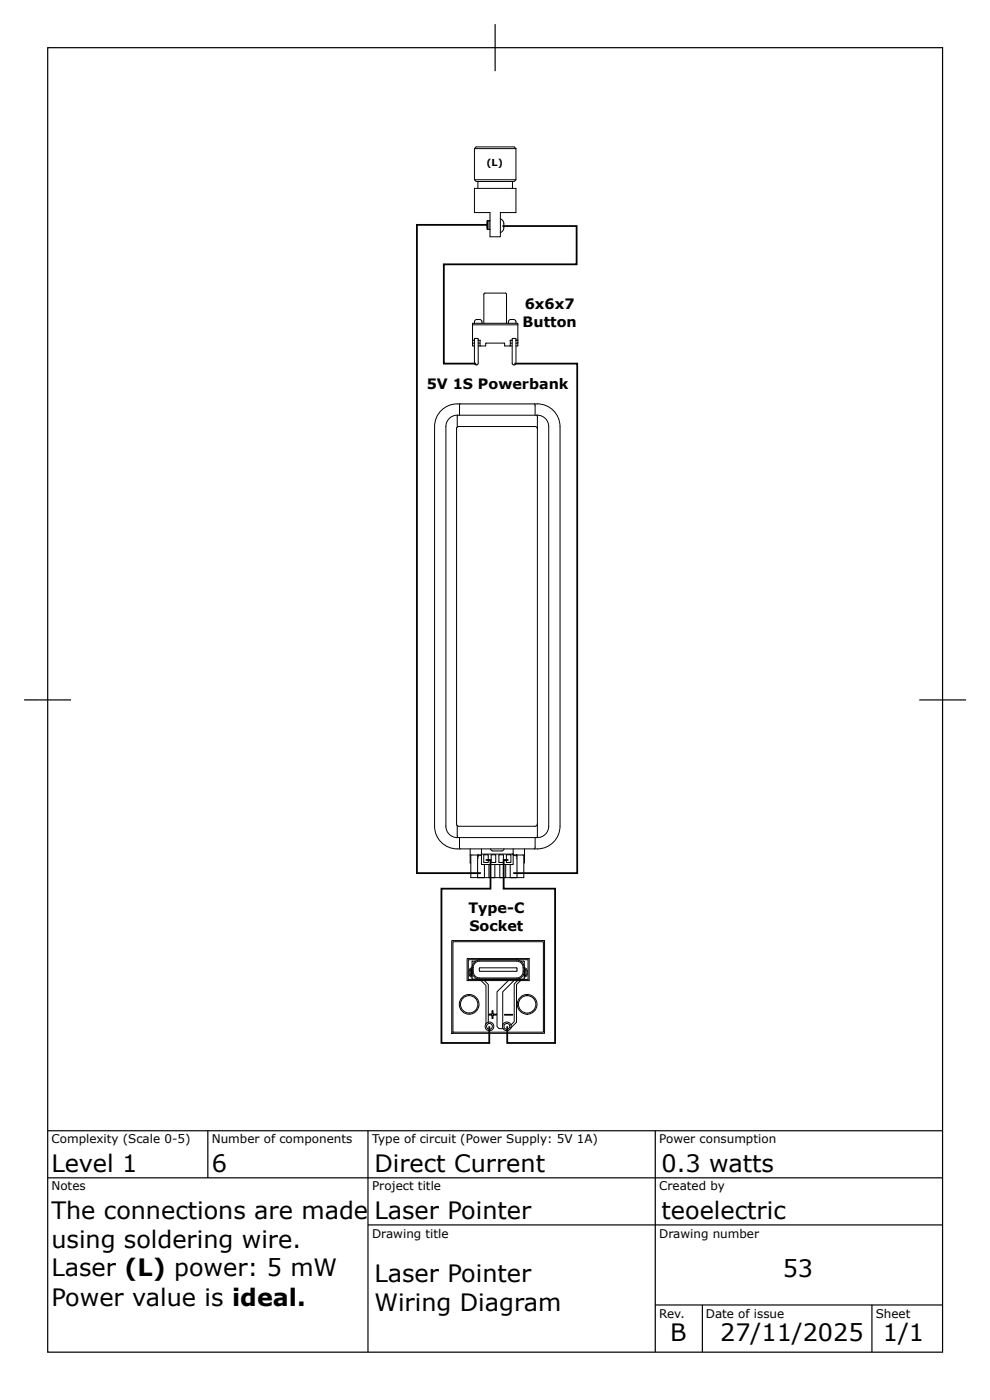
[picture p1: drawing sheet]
<svg xmlns="http://www.w3.org/2000/svg" width="210mm" height="297mm" viewBox="0 0 210 297" stroke-linecap="round" stroke-linejoin="round" font-family="sans-serif">
<g fill="none" stroke="#000" stroke-width=".25">
<path d="M10.1 10.1h190.1v277.1h-190.1zM105.1 5.1v10M5.1 148.7h10M205.1 148.7h-9.9M10.1 240.2h190.1M10.1 250.2h190.1M44.1 240.2v10M78.1 240.2v47M139.1 240.2v47M78.1 260.2h122.1M139.1 277.2h61.1M149.1 277.2v10"/>
<path d="M185.2 277.2v10"/>
</g>
<g fill="none" stroke="#000" stroke-width=".21">
<path d="M100.7 38.2l.4 .3h8.1l.4-.3M100.7 38.2h8.9M100.7 31.6h8.9M101.5 38.5v1.5M108.8 38.5v1.5M109.6 31.6l-.4-.4h-8.1l-.4 .4v6.6M109.6 31.6v6.6M100.7 40h8.9v5.1h-3.3v5.2h-2.2v-5.2h-3.4zM103.5 48.4h.1M103.5 47.9h.1M103.5 48v.4M103.5 47.2v.7"/>
<path d="M103.5 48.7h.6zM103.6 46.9h.5l-.6 .1v1.7M103.8 46.9v1.8M106.3 46.5a1.18 1.18 0 0 1 .7 1.1v.7a1.13 1.13 0 0 1-.7 1.1M100.3 69v-.3h9.7v.3M100.3 69h9.7M100.3 72.8l.4 .1M100.3 72.2l.4 .1v4.9l.4 .3 .3-.1 .1-.2v-4.9h.5M100.3 72.2v1.2l.4 .1M100.3 69v3.2M100.7 72.3v-.4h.8l.1 .4M100.7 68.7a.58 .58 0 0 1 .5-.8h.7a.58 .58 0 0 1 .4 .8"/>
<path d="M101.5 72.9h.4M101.9 72.3l.1 1.2M102.7 68.7v-6.2l.3-.2h4.5l.1 6.4M103.2 72.9h3.9l.1 .6h1.6M103.2 72.9l-.1 .6h-1.6M108 68.7a.58 .58 0 0 1 .4-.8h.7a.58 .58 0 0 1 .5 .8M108.4 72.3l-.1 1.2M108.4 72.9h.4M108.7 72.3l.1-.4h.8v.4M110 69v4.4l-.4 .1M110 72.8l-.4 .1M110 72.2l-.4 .1v4.9l-.4 .3-.3-.1-.1-.2v-4.9h-.5"/>
<path d="M96.9 91.1l.2-.4 .3-.1h16.2l.3 .1 .2 .4M97 91.1v84l.4 .4h16.2l.3-.1 .2-.4M97.2 88.2l-.1 2.5M97.7 85.8l-.1 2.4M113.5 85.8l.1 2.4M114 88.2l.1 .4v88.9l-.1 .4M114.1 88.2a2.41 2.41 0 0 1 2.4 2.4v84.9a2.42 2.42 0 0 1-2.4 2.4M114.1 85.8a4.8 4.8 0 0 1 4.8 4.8v84.9a4.8 4.8 0 0 1-4.8 4.8M114.1 88.2h-17a2.41 2.41 0 0 0-2.4 2.4v84.9a2.41 2.41 0 0 0 2.4 2.4h17M114.1 85.8h-17a4.8 4.8 0 0 0-4.8 4.8v84.9a4.8 4.8 0 0 0 4.8 4.8h17M97.1 175.4l.1 2.5M97.6 177.9l.1 2.4"/>
<path d="M113.6 177.9l-.1 2.4M95.9 199.8h19.7v19.7h-19.7zM99.8 181.6h2.4M99.8 180.3v3h.2M100 181.6v4.8h5.1v-2.8M101.4 181.6v4.8h.1M101.5 181.6h.7M101.5 181.6h.1M101.5 186.4h.1M101.6 181.6v.4M102.2 181.3h6.8M102.2 181.3l.1 2.3h6.6l.1-2.3"/>
<path d="M102.2 180.3v1M102.7 181.6h1v1.6h-1zM102.9 183.6v2.8h-1.3M103.8 183.6v2.8h3.6v-2.8M104.2 180.3l.2 .4h.2M104.4 181.5v1.7M104.4 181.6h.9l-.1 1.6h-.8M104.6 180.7h2M105.9 181.6h1v1.5h-1M105.9 181.6v1.5M106.1 183.6v2.8h2.2v-2.8M107 180.3v.2l-.4 .2"/>
<path d="M107.5 181.6h1v1.6h-1zM109 181.6h.7M109 181.6h2.4M109 180.3v1M109.6 181.6v.4M109.7 181.6h.1M109.8 181.6h.1M111.2 181.6v4.8h-2.9h1.5v-4.8M111.4 181.6v1.7h-.2M111.4 180.3v1.3M96.2 200h19.2v19.2h-19.2zM100.1 206.4l.1 .1"/>
<path d="M100.1 206.4l.1 .9M100.2 206.1v-.3h-.1l-.2 .4v.9l.3 .2M100.2 206.3v1.5l.2 .2h10.8l.1-.2v-1.5M100.2 206.1h.1M100.2 205.8l-.1 .6M100.2 207.3h.1M100.2 205.8h.1M100.2 205.6a.62 .62 0 0 0-.6 .6v.7a.62 .62 0 0 0 .6 .6M100.2 205.5a1.6 1.6 0 0 1 1.6-1.6h7.9a1.6 1.6 0 0 1 1.6 1.6M101 204.1l-.8 .2v2.1a1.6 1.6 0 0 0 1.6 1.6h7.9a1.6 1.6 0 0 0 1.6-1.6v-2.1l-.7-.2M101 204.4l.8-.3h7.9a1.6 1.6 0 0 1 1.4 2.3 1.35 1.35 0 0 1-1.4 1.3h-7.9a1.6 1.6 0 0 1-1.3-2.2l.1-.4zM101.8 205.6h7.9l.1 .6-.1 .1h-7.8l-.1-.1z"/>
<path d="M102.2 208.3h5.7M102.2 208.3l1 1v8.1M102.2 208.3h-3v-4.7h13.2v4.7h-4.5M102.9 208.3l.8 .8v8M103.7 217.1a.92 .92 0 0 1 1.2 .9 .92 .92 0 0 1-1.3 .9 .92 .92 0 0 1-.4-1.5M103.7 217.1l-.5 .3M104.5 214.7h.2v.7h.7v.2h-.7v.7h-.2v-.7h-.7v-.2h.7zM104.9 208h.1M104.9 208h-5.5v-4.2h12.7v4.2h-5.4M104.9 208h1.7M106.7 208h-.1M106.8 217.7v.8"/>
<path d="M107.1 215.4h1.8v.2h-1.8zM107.9 208.3l-2.4 2.4v7.3l.5 .5h.8M108.5 217.7a.92 .92 0 0 0-.9-.6 .92 .92 0 0 0-.8 .6M108.5 218.3a.92 .92 0 0 1-.8 .6 .92 .92 0 0 1-.9-.4M108.5 217.7v.6M109.1 208.3l-2.3 2.4v7M109.9 208.3l-.7 .7v8l-.7 .7M110.5 208.3l-.8 .8v8l-1.2 1.2M111.3 206.1h.1M111.3 205.8l.4 .2v.9l-.4 .4M111.3 205.8v.3M111.3 205.8h.1"/>
<path d="M111.3 205.6a.62 .62 0 0 1 .6 .6v.7a.61 .61 0 0 1-.6 .6M111.3 207.3h.1M111.3 205.8l.1 .6M111.4 206.4l-.1 .9M111.4 206.4l-.1 .1"/>
<circle cx="99.6" cy="213.3" r="1.85"/>
<circle cx="99.6" cy="213.3" r="2.09"/>
<circle cx="103.9" cy="218" r=".62"/>
<circle cx="107.6" cy="218" r=".62"/>
<circle cx="111.9" cy="213.3" r="2.09"/>
<circle cx="111.9" cy="213.3" r="1.85"/>
</g>
<path d="M103.6 47.8h-15.1v137.6h13.6M106.7 48h15.7v8.1h-28.2v21.1h6.9M109.2 77.2h13.4v108.2h-13.6M103.1 182.7h1.1v6.1h-10.5v32.7h10.2v-3.5M108 182.7h-1v6.1h10.9v32.7h-10.2v-3.5" fill="none" stroke="#000" stroke-width=".38"/>
<g font-size="5.1">
<text x="10.9" y="249">Level 1</text>
<text x="45" y="249">6</text>
<text x="79.5" y="249">Direct Current</text>
<text x="140.5" y="249">0.3 watts</text>
<text x="10.9" y="258.9">The connections are made</text>
<text x="79.5" y="258.9">Laser Pointer</text>
<text x="140.5" y="258.9">teoelectric</text>
<text x="10.9" y="265">using soldering wire.</text>
<text x="10.9" y="271.1">Laser (L) power: 5 mW</text>
<text x="79.5" y="272.3">Laser Pointer</text>
<text x="166.2" y="271.3">53</text>
<text x="10.9" y="277.4">Power value is ideal.</text>
<text x="79.5" y="278.4">Wiring Diagram</text>
<text x="142.3" y="284.8">B</text>
<text x="152.9" y="284.8">27/11/2025</text>
<text x="187.5" y="284.8">1/1</text>
</g>
<g font-size="3">
<text x="111.4" y="65.5">6x6x7</text>
<text x="111" y="69.4">Button</text>
<text x="90.6" y="82.6">5V 1S Powerbank</text>
<text x="99.5" y="193.8">Type-C</text>
<text x="99.7" y="197.6">Socket</text>
</g>
<g font-size="2.5">
<text x="10.9" y="242.9">Complexity (Scale 0-5)</text>
<text x="45" y="242.9">Number of components</text>
<text x="79" y="242.9">Type of circuit (Power Supply: 5V 1A)</text>
<text x="140" y="242.9">Power consumption</text>
<text x="10.9" y="252.8">Notes</text>
<text x="79" y="252.8">Project title</text>
<text x="140" y="252.8">Created by</text>
<text x="79" y="262.9">Drawing title</text>
<text x="140" y="262.9">Drawing number</text>
<text x="140" y="280">Rev.</text>
<text x="149.9" y="280">Date of issue</text>
<text x="186" y="280">Sheet</text>
</g>
<text font-size="2" x="103.3" y="35.3">(L)</text>
</svg>
